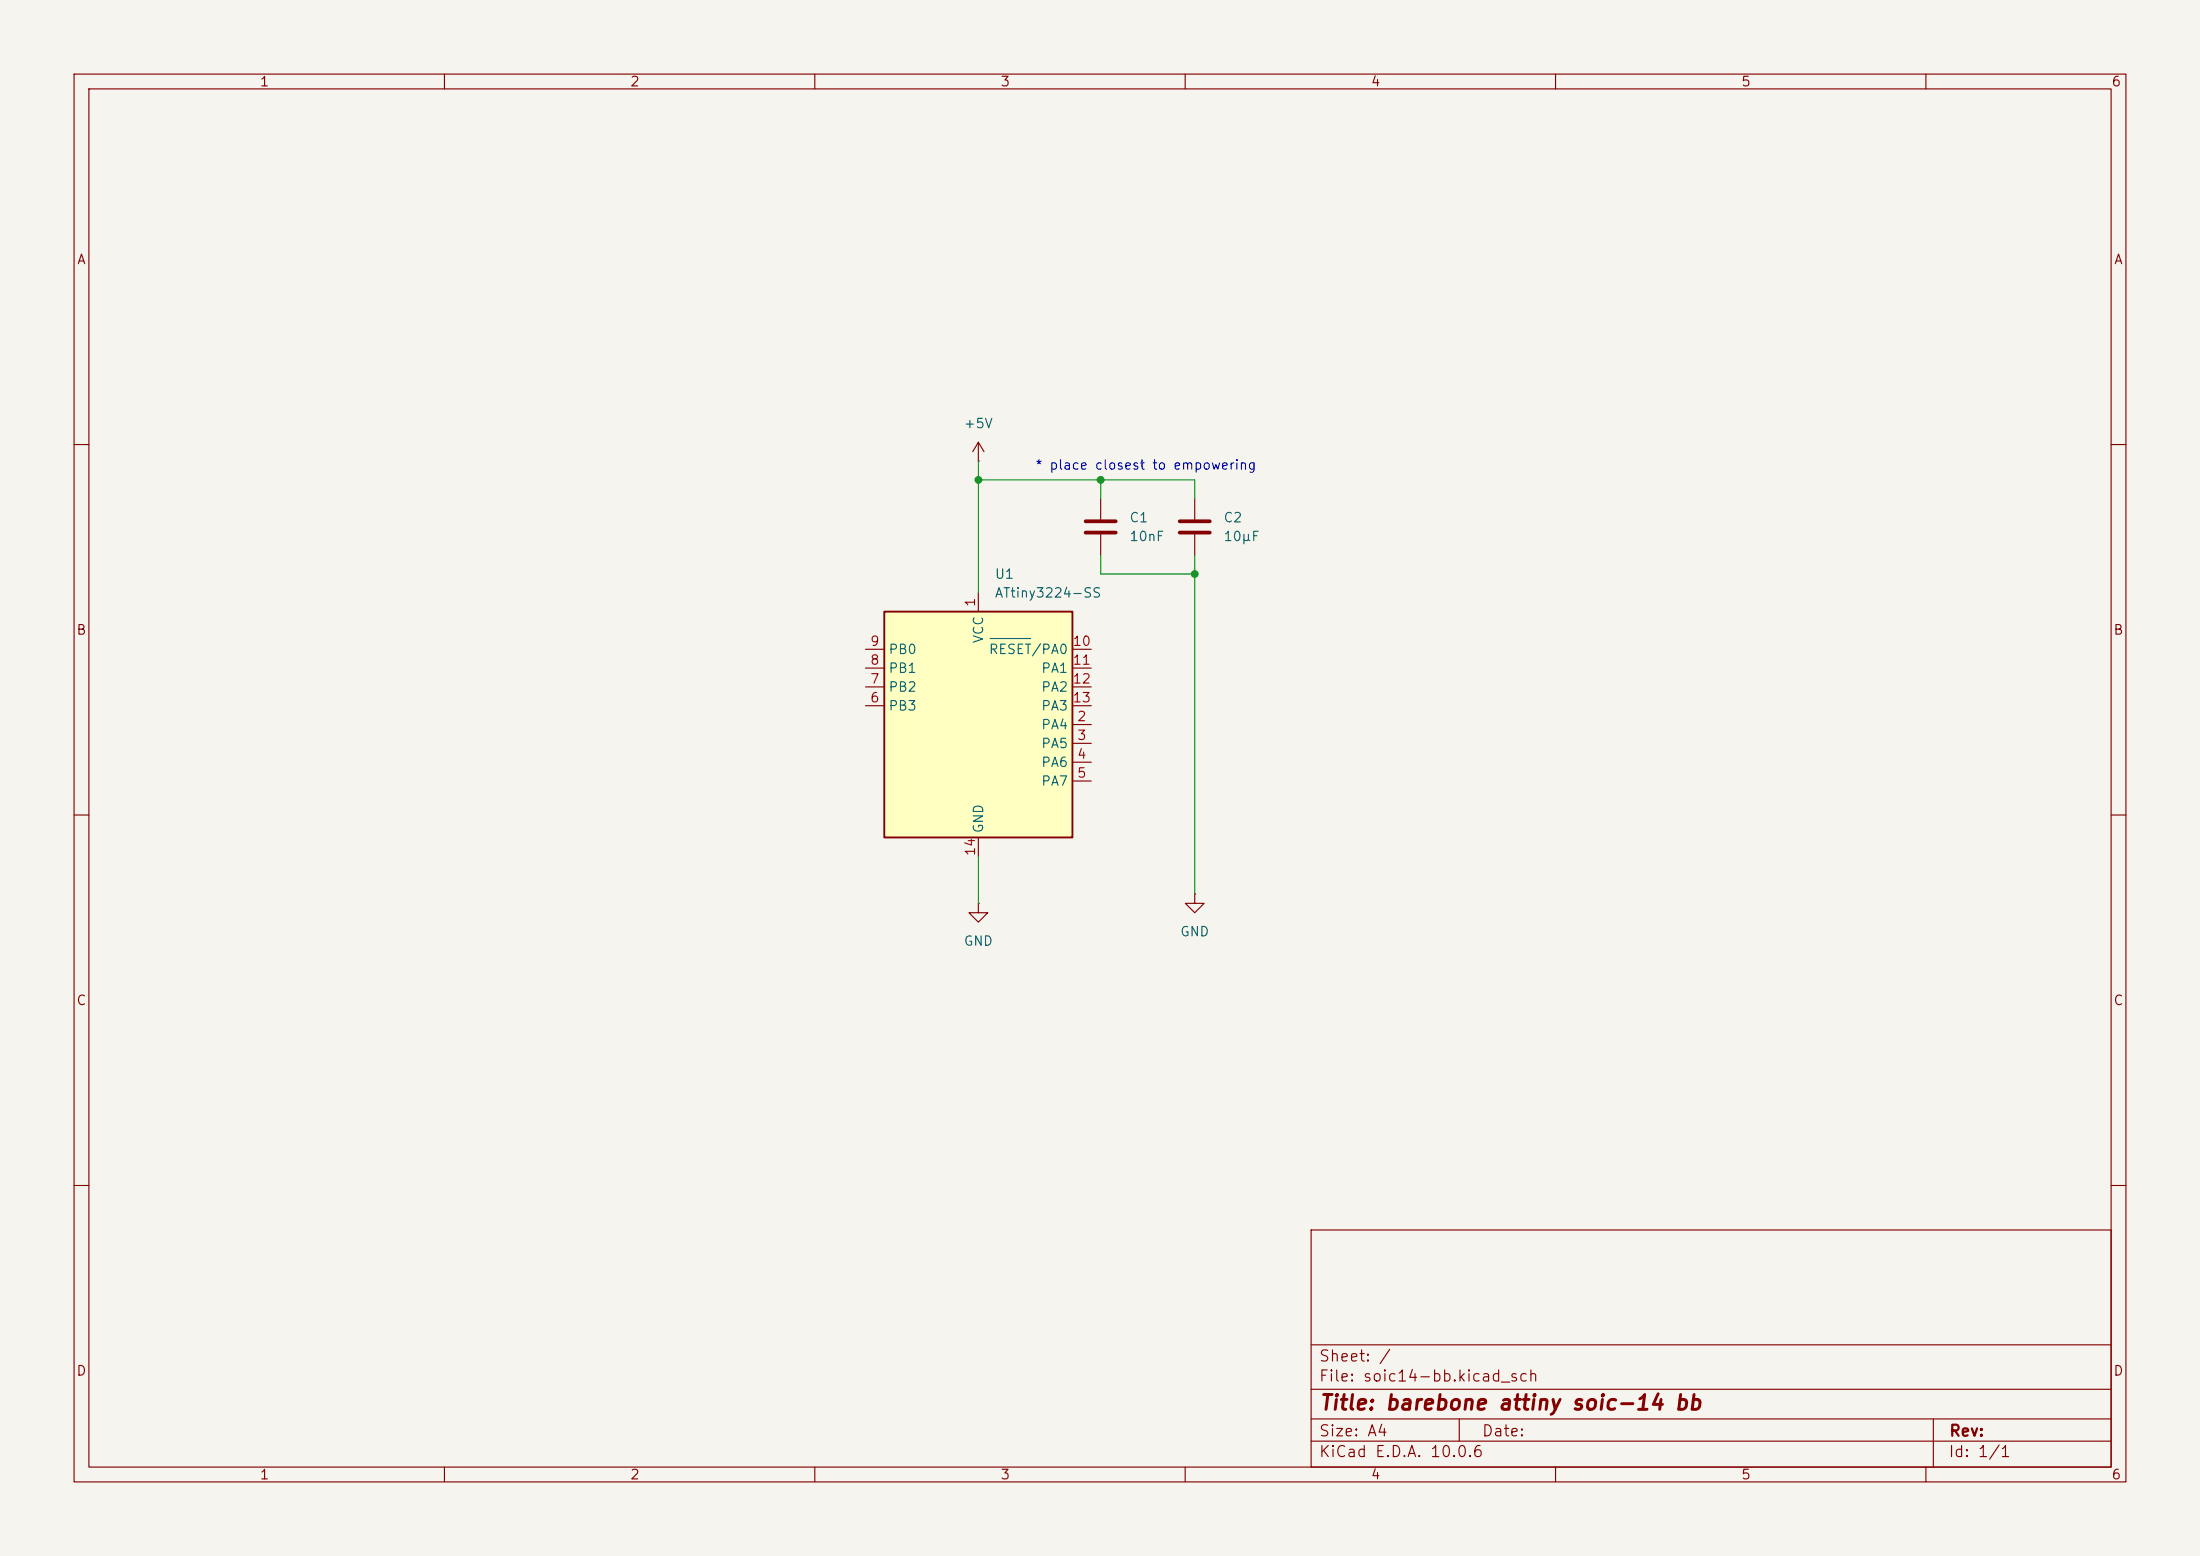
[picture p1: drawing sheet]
(kicad_sch
 (version 20260306)
 (generator "eeschema")
 (generator_version "10.0")
 (paper "A4")
 (title_block
  (title "barebone attiny soic-14 bb"))
 (lib_symbols
  (symbol "Device:C"
   (pin_numbers (hide yes))
   (pin_names
    (offset 0.254)) (exclude_from_sim no) (in_bom yes) (on_board yes)
   (in_pos_files yes)
   (duplicate_pin_numbers_are_jumpers no)
   (property "Reference" "C" (at 0.635 2.54 0) (show_name no) (do_not_autoplace no) (effects (font (size 1.27 1.27)) (justify left)))
   (property "Value" "C" (at 0.635 -2.54 0) (show_name no) (do_not_autoplace no) (effects (font (size 1.27 1.27)) (justify left)))
   (property "Footprint" "" (at 0.9652 -3.81 0) (show_name no) (do_not_autoplace no) (hide yes) (effects (font (size 1.27 1.27))))
   (property "Datasheet" "" (at 0 0 0) (show_name no) (do_not_autoplace no) (hide yes) (effects (font (size 1.27 1.27))))
   (property "Description" "Unpolarized capacitor" (at 0 0 0) (show_name no) (do_not_autoplace no) (hide yes) (effects (font (size 1.27 1.27))))
   (symbol "C_0_1"
    (polyline (pts (xy -2.032 0.762) (xy 2.032 0.762)) (stroke (width 0.508) (type default)) (fill (type none)))
    (polyline (pts (xy -2.032 -0.762) (xy 2.032 -0.762)) (stroke (width 0.508) (type default)) (fill (type none))))
   (symbol "C_1_1"
    (pin passive line (at 0 3.81 270) (length 2.794) (name "" (effects (font (size 1.27 1.27)))) (number "1" (effects (font (size 1.27 1.27)))))
    (pin passive line (at 0 -3.81 90) (length 2.794) (name "" (effects (font (size 1.27 1.27)))) (number "2" (effects (font (size 1.27 1.27))))))
   (embedded_fonts no))
  (symbol "MCU_Microchip_ATtiny:ATtiny3224-SS" (exclude_from_sim no) (in_bom yes) (on_board yes)
   (in_pos_files yes)
   (duplicate_pin_numbers_are_jumpers no)
   (property "Reference" "U" (at -12.7 16.51 0) (show_name no) (do_not_autoplace no) (effects (font (size 1.27 1.27)) (justify left bottom)))
   (property "Value" "ATtiny3224-SS" (at 2.54 -16.51 0) (show_name no) (do_not_autoplace no) (effects (font (size 1.27 1.27)) (justify left top)))
   (property "Footprint" "Package_SO:SOIC-14_3.9x8.7mm_P1.27mm" (at 0 0 0) (show_name no) (do_not_autoplace no) (hide yes) (effects (font (size 1.27 1.27)
    (italic yes))))
   (property "Datasheet" "https://ww1.microchip.com/downloads/en/DeviceDoc/ATtiny3224-3226-3227-Data-Sheet-DS40002345A.pdf" (at 0 0 0) (show_name no) (do_not_autoplace no) (hide yes) (effects (font (size 1.27 1.27))))
   (property "Description" "20MHz, 32kB Flash, 3kB SRAM, 256B EEPROM, SOIC-14" (at 0 0 0) (show_name no) (do_not_autoplace no) (hide yes) (effects (font (size 1.27 1.27))))
   (symbol "ATtiny3224-SS_0_1"
    (rectangle (start -12.7 -15.24) (end 12.7 15.24) (stroke (width 0.254) (type default)) (fill (type background))))
   (symbol "ATtiny3224-SS_1_1"
    (pin power_in line (at 0 17.78 270) (length 2.54) (name "VCC" (effects (font (size 1.27 1.27)))) (number "1" (effects (font (size 1.27 1.27)))))
    (pin bidirectional line (at 15.24 0 180) (length 2.54) (name "PA4" (effects (font (size 1.27 1.27)))) (number "2" (effects (font (size 1.27 1.27)))))
    (pin bidirectional line (at 15.24 -2.54 180) (length 2.54) (name "PA5" (effects (font (size 1.27 1.27)))) (number "3" (effects (font (size 1.27 1.27)))))
    (pin bidirectional line (at 15.24 -5.08 180) (length 2.54) (name "PA6" (effects (font (size 1.27 1.27)))) (number "4" (effects (font (size 1.27 1.27)))))
    (pin bidirectional line (at 15.24 -7.62 180) (length 2.54) (name "PA7" (effects (font (size 1.27 1.27)))) (number "5" (effects (font (size 1.27 1.27)))))
    (pin bidirectional line (at -15.24 2.54 0) (length 2.54) (name "PB3" (effects (font (size 1.27 1.27)))) (number "6" (effects (font (size 1.27 1.27)))))
    (pin bidirectional line (at -15.24 5.08 0) (length 2.54) (name "PB2" (effects (font (size 1.27 1.27)))) (number "7" (effects (font (size 1.27 1.27)))))
    (pin bidirectional line (at -15.24 7.62 0) (length 2.54) (name "PB1" (effects (font (size 1.27 1.27)))) (number "8" (effects (font (size 1.27 1.27)))))
    (pin bidirectional line (at -15.24 10.16 0) (length 2.54) (name "PB0" (effects (font (size 1.27 1.27)))) (number "9" (effects (font (size 1.27 1.27)))))
    (pin bidirectional line (at 15.24 10.16 180) (length 2.54) (name "~{RESET}/PA0" (effects (font (size 1.27 1.27)))) (number "10" (effects (font (size 1.27 1.27)))))
    (pin bidirectional line (at 15.24 7.62 180) (length 2.54) (name "PA1" (effects (font (size 1.27 1.27)))) (number "11" (effects (font (size 1.27 1.27)))))
    (pin bidirectional line (at 15.24 5.08 180) (length 2.54) (name "PA2" (effects (font (size 1.27 1.27)))) (number "12" (effects (font (size 1.27 1.27)))))
    (pin bidirectional line (at 15.24 2.54 180) (length 2.54) (name "PA3" (effects (font (size 1.27 1.27)))) (number "13" (effects (font (size 1.27 1.27)))))
    (pin power_in line (at 0 -17.78 90) (length 2.54) (name "GND" (effects (font (size 1.27 1.27)))) (number "14" (effects (font (size 1.27 1.27))))))
   (embedded_fonts no))
  (symbol "power:+5V"
   (power global)
   (pin_numbers (hide yes))
   (pin_names
    (offset 0) (hide yes)) (exclude_from_sim no) (in_bom yes) (on_board yes)
   (in_pos_files yes)
   (duplicate_pin_numbers_are_jumpers no)
   (property "Reference" "#PWR" (at 0 -3.81 0) (show_name no) (do_not_autoplace no) (hide yes) (effects (font (size 1.27 1.27))))
   (property "Value" "+5V" (at 0 3.556 0) (show_name no) (do_not_autoplace no) (effects (font (size 1.27 1.27))))
   (property "Footprint" "" (at 0 0 0) (show_name no) (do_not_autoplace no) (hide yes) (effects (font (size 1.27 1.27))))
   (property "Datasheet" "" (at 0 0 0) (show_name no) (do_not_autoplace no) (hide yes) (effects (font (size 1.27 1.27))))
   (property "Description" "Power symbol creates a global label with name \"+5V\"" (at 0 0 0) (show_name no) (do_not_autoplace no) (hide yes) (effects (font (size 1.27 1.27))))
   (symbol "+5V_0_1"
    (polyline (pts (xy -0.762 1.27) (xy 0 2.54)) (stroke (width 0) (type default)) (fill (type none)))
    (polyline (pts (xy 0 2.54) (xy 0.762 1.27)) (stroke (width 0) (type default)) (fill (type none)))
    (polyline (pts (xy 0 0) (xy 0 2.54)) (stroke (width 0) (type default)) (fill (type none))))
   (symbol "+5V_1_1"
    (pin power_in line (at 0 0 90) (length 0) (name "" (effects (font (size 1.27 1.27)))) (number "1" (effects (font (size 1.27 1.27))))))
   (embedded_fonts no))
  (symbol "power:GND"
   (power global)
   (pin_numbers (hide yes))
   (pin_names
    (offset 0) (hide yes)) (exclude_from_sim no) (in_bom yes) (on_board yes)
   (in_pos_files yes)
   (duplicate_pin_numbers_are_jumpers no)
   (property "Reference" "#PWR" (at 0 -6.35 0) (show_name no) (do_not_autoplace no) (hide yes) (effects (font (size 1.27 1.27))))
   (property "Value" "GND" (at 0 -3.81 0) (show_name no) (do_not_autoplace no) (effects (font (size 1.27 1.27))))
   (property "Footprint" "" (at 0 0 0) (show_name no) (do_not_autoplace no) (hide yes) (effects (font (size 1.27 1.27))))
   (property "Datasheet" "" (at 0 0 0) (show_name no) (do_not_autoplace no) (hide yes) (effects (font (size 1.27 1.27))))
   (property "Description" "Power symbol creates a global label with name \"GND\" , ground" (at 0 0 0) (show_name no) (do_not_autoplace no) (hide yes) (effects (font (size 1.27 1.27))))
   (symbol "GND_0_1"
    (polyline (pts (xy 0 0) (xy 0 -1.27) (xy 1.27 -1.27) (xy 0 -2.54) (xy -1.27 -1.27) (xy 0 -1.27)) (stroke (width 0) (type default)) (fill (type none))))
   (symbol "GND_1_1"
    (pin power_in line (at 0 0 270) (length 0) (name "" (effects (font (size 1.27 1.27)))) (number "1" (effects (font (size 1.27 1.27))))))
   (embedded_fonts no)))
 (text "* place closest to empowering"
  (exclude_from_sim no)
  (at 154.686 62.992 0)
  (effects (font (size 1.27 1.27))))
 (junction
  (at 148.59 64.77)
  (diameter 0)
  (color 0 0 0 0))
 (junction
  (at 132.08 64.77)
  (diameter 0)
  (color 0 0 0 0))
 (junction
  (at 161.29 77.47)
  (diameter 0)
  (color 0 0 0 0))
 (wire
  (pts (xy 148.59 64.77) (xy 161.29 64.77))
  (stroke (width 0) (type default)))
 (wire
  (pts (xy 132.08 115.57) (xy 132.08 121.92))
  (stroke (width 0) (type default)))
 (wire
  (pts (xy 148.59 74.93) (xy 148.59 77.47))
  (stroke (width 0) (type default)))
 (wire
  (pts (xy 132.08 64.77) (xy 132.08 80.01))
  (stroke (width 0) (type default)))
 (wire
  (pts (xy 161.29 74.93) (xy 161.29 77.47))
  (stroke (width 0) (type default)))
 (wire
  (pts (xy 132.08 64.77) (xy 148.59 64.77))
  (stroke (width 0) (type default)))
 (wire
  (pts (xy 161.29 77.47) (xy 161.29 120.65))
  (stroke (width 0) (type default)))
 (wire
  (pts (xy 161.29 64.77) (xy 161.29 67.31))
  (stroke (width 0) (type default)))
 (wire
  (pts (xy 132.08 62.23) (xy 132.08 64.77))
  (stroke (width 0) (type default)))
 (wire
  (pts (xy 148.59 77.47) (xy 161.29 77.47))
  (stroke (width 0) (type default)))
 (wire
  (pts (xy 148.59 64.77) (xy 148.59 67.31))
  (stroke (width 0) (type default)))
 (symbol
  (lib_id "power:+5V")
  (at 132.08 62.23 0)
  (unit 1)
  (body_style 1)
  (exclude_from_sim no)
  (in_bom yes)
  (on_board yes)
  (in_pos_files yes)
  (dnp no)
  (fields_autoplaced yes)
  (property "Reference" "#PWR02" (at 132.08 66.04 0) (hide yes) (show_name no) (do_not_autoplace no) (effects (font (size 1.27 1.27))))
  (property "Value" "+5V" (at 132.08 57.15 0) (show_name no) (do_not_autoplace no) (effects (font (size 1.27 1.27))))
  (property "Footprint" "" (at 132.08 62.23 0) (hide yes) (show_name no) (do_not_autoplace no) (effects (font (size 1.27 1.27))))
  (property "Datasheet" "" (at 132.08 62.23 0) (hide yes) (show_name no) (do_not_autoplace no) (effects (font (size 1.27 1.27))))
  (property "Description" "Power symbol creates a global label with name \"+5V\"" (at 132.08 62.23 0) (hide yes) (show_name no) (do_not_autoplace no) (effects (font (size 1.27 1.27))))
  (pin "1"))
 (symbol
  (lib_id "power:GND")
  (at 161.29 120.65 0)
  (unit 1)
  (body_style 1)
  (exclude_from_sim no)
  (in_bom yes)
  (on_board yes)
  (in_pos_files yes)
  (dnp no)
  (fields_autoplaced yes)
  (property "Reference" "#PWR03" (at 161.29 127 0) (hide yes) (show_name no) (do_not_autoplace no) (effects (font (size 1.27 1.27))))
  (property "Value" "GND" (at 161.29 125.73 0) (show_name no) (do_not_autoplace no) (effects (font (size 1.27 1.27))))
  (property "Footprint" "" (at 161.29 120.65 0) (hide yes) (show_name no) (do_not_autoplace no) (effects (font (size 1.27 1.27))))
  (property "Datasheet" "" (at 161.29 120.65 0) (hide yes) (show_name no) (do_not_autoplace no) (effects (font (size 1.27 1.27))))
  (property "Description" "Power symbol creates a global label with name \"GND\" , ground" (at 161.29 120.65 0) (hide yes) (show_name no) (do_not_autoplace no) (effects (font (size 1.27 1.27))))
  (pin "1"))
 (symbol
  (lib_id "power:GND")
  (at 132.08 121.92 0)
  (unit 1)
  (body_style 1)
  (exclude_from_sim no)
  (in_bom yes)
  (on_board yes)
  (in_pos_files yes)
  (dnp no)
  (fields_autoplaced yes)
  (property "Reference" "#PWR01" (at 132.08 128.27 0) (hide yes) (show_name no) (do_not_autoplace no) (effects (font (size 1.27 1.27))))
  (property "Value" "GND" (at 132.08 127 0) (show_name no) (do_not_autoplace no) (effects (font (size 1.27 1.27))))
  (property "Footprint" "" (at 132.08 121.92 0) (hide yes) (show_name no) (do_not_autoplace no) (effects (font (size 1.27 1.27))))
  (property "Datasheet" "" (at 132.08 121.92 0) (hide yes) (show_name no) (do_not_autoplace no) (effects (font (size 1.27 1.27))))
  (property "Description" "Power symbol creates a global label with name \"GND\" , ground" (at 132.08 121.92 0) (hide yes) (show_name no) (do_not_autoplace no) (effects (font (size 1.27 1.27))))
  (pin "1"))
 (symbol
  (lib_id "MCU_Microchip_ATtiny:ATtiny3224-SS")
  (at 132.08 97.79 0)
  (unit 1)
  (body_style 1)
  (exclude_from_sim no)
  (in_bom yes)
  (on_board yes)
  (in_pos_files yes)
  (dnp no)
  (fields_autoplaced yes)
  (property "Reference" "U1" (at 134.2233 77.47 0) (show_name no) (do_not_autoplace no) (effects (font (size 1.27 1.27)) (justify left)))
  (property "Value" "ATtiny3224-SS" (at 134.2233 80.01 0) (show_name no) (do_not_autoplace no) (effects (font (size 1.27 1.27)) (justify left)))
  (property "Footprint" "Package_SO:SOIC-14_3.9x8.7mm_P1.27mm" (at 132.08 97.79 0) (hide yes) (show_name no) (do_not_autoplace no) (effects (font (size 1.27 1.27)
    (italic yes))))
  (property "Datasheet" "https://ww1.microchip.com/downloads/en/DeviceDoc/ATtiny3224-3226-3227-Data-Sheet-DS40002345A.pdf" (at 132.08 97.79 0) (hide yes) (show_name no) (do_not_autoplace no) (effects (font (size 1.27 1.27))))
  (property "Description" "20MHz, 32kB Flash, 3kB SRAM, 256B EEPROM, SOIC-14" (at 132.08 97.79 0) (hide yes) (show_name no) (do_not_autoplace no) (effects (font (size 1.27 1.27))))
  (pin "2")
  (pin "12")
  (pin "13")
  (pin "10")
  (pin "11")
  (pin "14")
  (pin "9")
  (pin "3")
  (pin "5")
  (pin "1")
  (pin "6")
  (pin "7")
  (pin "8")
  (pin "4"))
 (symbol
  (lib_id "Device:C")
  (at 161.29 71.12 0)
  (unit 1)
  (body_style 1)
  (exclude_from_sim no)
  (in_bom yes)
  (on_board yes)
  (in_pos_files yes)
  (dnp no)
  (fields_autoplaced yes)
  (property "Reference" "C2" (at 165.1 69.8499 0) (show_name no) (do_not_autoplace no) (effects (font (size 1.27 1.27)) (justify left)))
  (property "Value" "10µF" (at 165.1 72.3899 0) (show_name no) (do_not_autoplace no) (effects (font (size 1.27 1.27)) (justify left)))
  (property "Footprint" "Capacitor_SMD:C_0805_2012Metric_Pad1.18x1.45mm_HandSolder" (at 162.2552 74.93 0) (hide yes) (show_name no) (do_not_autoplace no) (effects (font (size 1.27 1.27))))
  (property "Datasheet" "" (at 161.29 71.12 0) (hide yes) (show_name no) (do_not_autoplace no) (effects (font (size 1.27 1.27))))
  (property "Description" "Unpolarized capacitor" (at 161.29 71.12 0) (hide yes) (show_name no) (do_not_autoplace no) (effects (font (size 1.27 1.27))))
  (pin "2")
  (pin "1"))
 (symbol
  (lib_id "Device:C")
  (at 148.59 71.12 0)
  (unit 1)
  (body_style 1)
  (exclude_from_sim no)
  (in_bom yes)
  (on_board yes)
  (in_pos_files yes)
  (dnp no)
  (fields_autoplaced yes)
  (property "Reference" "C1" (at 152.4 69.8499 0) (show_name no) (do_not_autoplace no) (effects (font (size 1.27 1.27)) (justify left)))
  (property "Value" "10nF" (at 152.4 72.3899 0) (show_name no) (do_not_autoplace no) (effects (font (size 1.27 1.27)) (justify left)))
  (property "Footprint" "Capacitor_SMD:C_0805_2012Metric_Pad1.18x1.45mm_HandSolder" (at 149.5552 74.93 0) (hide yes) (show_name no) (do_not_autoplace no) (effects (font (size 1.27 1.27))))
  (property "Datasheet" "" (at 148.59 71.12 0) (hide yes) (show_name no) (do_not_autoplace no) (effects (font (size 1.27 1.27))))
  (property "Description" "Unpolarized capacitor" (at 148.59 71.12 0) (hide yes) (show_name no) (do_not_autoplace no) (effects (font (size 1.27 1.27))))
  (pin "2")
  (pin "1"))
 (sheet_instances
  (path ""
   (page "1")))
 (embedded_fonts no))
